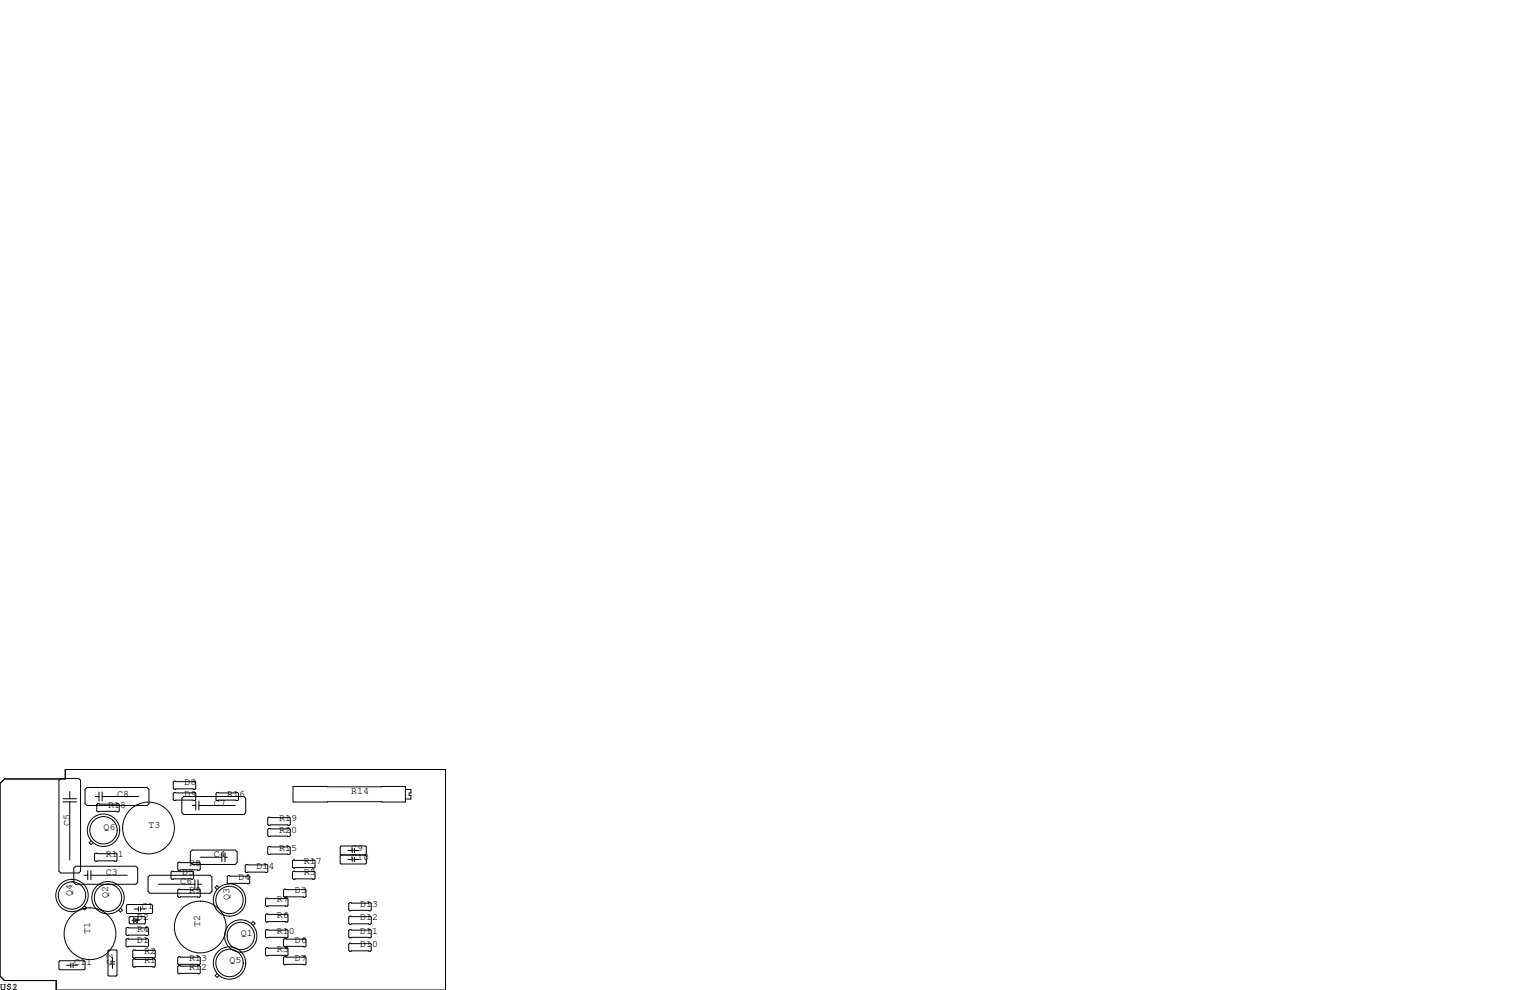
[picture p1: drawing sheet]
<svg xmlns="http://www.w3.org/2000/svg" width="432mm" height="279mm" viewBox="0 0 432 279" stroke-linecap="round" stroke-linejoin="round" font-family="sans-serif">
<g fill="none" stroke="#000" stroke-width=".28">
<path d="M17.1 219.7h5.1l.5 .5v25.7l-.5 .5h-5.1l-.5-.5v-25.7zM0 221.1l1.3-1.3h17.1v-2.6h107.3v62.2h-109.8v-2.7h-14.6l-1.3-1.2zM17.8 226.3h3.8M17.8 225.4h3.8M19.7 223.4v2M19.7 226.3v16.4M24 222.8l.5-.6h17l.5 .6v4l-.5 .5h-17l-.5-.5zM25.7 237.3l-.5 .5 .5 .6 .5-.6M26.9 224.8h1M27.6 226.8h5.8l.3 .3v1.8l-.3 .2h-5.8l-.3-.2v-1.8zM27.9 223.5v2.6M28.8 223.5v2.6"/>
<path d="M28.8 224.8h10.3M49.1 223.6h5.9l.2 .3v1.8l-.2 .2h-5.9l-.2-.2v-1.8zM49.1 220.5h5.9l.2 .2v1.8l-.2 .3h-5.9l-.2-.3v-1.8zM51.3 225.3l.5-.5h17l.5 .5v4.1l-.5 .5h-17l-.5-.5zM54.2 239.9h12.2l.5 .5v3.1l-.5 .5h-12.2l-.5-.5v-3.1zM54.2 227.3h1M55.2 226.1v2.5M56.1 227.3h10.3M56.1 226.1v2.5M61.2 223.6h5.9l.2 .3v1.8l-.2 .2h-5.9l-.2-.2v-1.8zM75.8 233.8h5.9l.2 .3v1.7l-.2 .3h-5.9l-.2-.3v-1.7zM75.8 230.6h5.9l.2 .3v1.8l-.2 .2h-5.9l-.2-.2v-1.8z"/>
<path d="M75.8 238.9h5.9l.2 .2v1.8l-.2 .3h-5.9l-.2-.3v-1.8zM82.7 222h31.7v4.4h-31.7zM99.4 239.4v1.3M100 239.4v1.3M114.5 222.8h1.5v1h-.5v.7h.5v1h-1.5M20.8 245l.5-.5h17.1l.5 .5v4l-.5 .6h-17.1l-.5-.6zM23.7 247h1.1M23.9 255.7l.5 .5-.5 .6-.6-.6M24.8 245.7v2.6M25.7 247h10.2M25.7 245.7v2.6M26.9 240.8h5.9l.2 .2v1.8l-.2 .3h-5.9l-.2-.3v-1.8z"/>
<path d="M34 256.3l.5 .6-.5 .5-.5-.5M35.7 255.5l.2-.2h6.9l.3 .2v2.1l-.3 .2h-6.9l-.2-.2zM36.4 259l.3-.3h4.1l.2 .3v1.5l-.2 .2h-4.1l-.3-.2zM37.2 259.7h2.2M37.7 259.1l1 .6-1 .6zM37.8 256.5h1.2M38.7 259.1v1.2h-.2M39 255.9v1.3M39.7 255.9v1.3M39.7 256.5h1.2M41.8 247.5l.5-.5h17l.5 .5v4.1l-.5 .5h-17l-.5-.5zM44.7 249.6h10.3"/>
<path d="M48.3 246.1l.2-.2h5.9l.2 .2v1.8l-.2 .3h-5.9l-.2-.3zM50.2 251.2l.2-.2h5.9l.2 .2v1.8l-.2 .2h-5.9l-.2-.2zM50.4 243.3h5.9l.2 .3v1.8l-.2 .2h-5.9l-.2-.2v-1.8zM55 248.3v2.5M55.9 248.3v2.5M55.9 249.6h1M56.5 241.9h6.1M61.8 250.5l-.6-.5-.5 .5 .5 .5M62.6 240.7v2.5M63.5 240.7v2.5M63.5 241.9h.6M64.1 247.4l.3-.3h5.8l.3 .3v1.8l-.3 .2h-5.8l-.3-.2z"/>
<path d="M69.5 244h5.8l.3 .2v1.8l-.3 .3h-5.8l-.3-.3v-1.8zM74.9 253.7l.3-.2h5.8l.3 .2v1.8l-.3 .3h-5.8l-.3-.3zM74.9 258.2l.3-.3h5.8l.3 .3v1.8l-.3 .2h-5.8l-.3-.2zM80 251.2l.3-.2h5.8l.3 .2v1.8l-.3 .2h-5.8l-.3-.2zM82.6 246.1l.2-.2h5.8l.3 .2v1.8l-.3 .3h-5.8l-.2-.3zM82.8 242.7h5.8l.3 .3v1.7l-.3 .3h-5.8l-.2-.3v-1.7zM96.3 241.3l-.3 .3v2l.3 .2h6.8l.3-.2v-2l-.3-.3M96.3 241.3l-.3-.3v-2l.3-.2h6.8l.3 .2v2l-.3 .3M96.3 241.3h6.8M98.2 242.6h1.2M98.2 240h1.2M98.4 255l.3-.2h5.8l.3 .2v1.8l-.3 .2h-5.8l-.3-.2z"/>
<path d="M98.4 258.8l.3-.2h5.8l.3 .2v1.8l-.3 .3h-5.8l-.3-.3zM99.4 241.9v1.3M100 242.6h1.2M100 241.9v1.3M100 240h1.2M16.6 271.4l.3-.3h6.8l.3 .3v2l-.3 .3h-6.8l-.3-.3zM18.8 272.4h1.2M20 271.8v1.2M20.6 271.8v1.2M20.6 272.4h1.2M30.7 268.1h2.1l.2 .3v6.8l-.2 .3h-2.1l-.2-.3v-6.8zM31.1 272.1h1.3"/>
<path d="M31.1 271.4h1.3M31.8 270.3v1.1M31.8 272.1v1.2M35.6 265.2l.2-.3h5.9l.2 .3v1.8l-.2 .2h-5.9l-.2-.2zM35.6 262l.2-.3h5.9l.2 .3v1.8l-.2 .2h-5.9l-.2-.2zM37.5 268.4l.2-.3h5.9l.2 .3v1.7l-.2 .3h-5.9l-.2-.3zM37.5 270.9l.2-.3h5.9l.2 .3v1.8l-.2 .2h-5.9l-.2-.2zM50.2 270.3l.2-.3h5.9l.2 .3v1.7l-.2 .3h-5.9l-.2-.3zM50.2 272.8l.2-.3h5.9l.2 .3v1.8l-.2 .2h-5.9l-.2-.2zM61.3 274.8l-.6 .5 .6 .5 .5-.5M70.9 260.6l.6-.5 .5 .5-.5 .6M74.9 262.6l.3-.2h5.8l.3 .2v1.8l-.3 .3h-5.8l-.3-.3z"/>
<path d="M74.9 267.7l.3-.2h5.8l.3 .2v1.8l-.3 .2h-5.8l-.3-.2zM80 265.2l.3-.3h5.8l.3 .3v1.8l-.3 .2h-5.8l-.3-.2zM80 270.3l.3-.3h5.8l.3 .3v1.7l-.3 .3h-5.8l-.3-.3zM98.4 266.4l.3-.2h5.8l.3 .2v1.8l-.3 .3h-5.8l-.3-.3zM98.4 262.6l.3-.2h5.8l.3 .2v1.8l-.3 .3h-5.8l-.3-.3z"/>
<circle cx="29.2" cy="234.3" r="3.9"/>
<circle cx="29.2" cy="234.3" r="4.6"/>
<circle cx="41.9" cy="233.7" r="7.3"/>
<circle cx="20.3" cy="252.7" r="3.9"/>
<circle cx="20.3" cy="252.7" r="4.6"/>
<circle cx="30.5" cy="253.4" r="3.9"/>
<circle cx="30.5" cy="253.4" r="4.6"/>
<circle cx="64.8" cy="254" r="4.6"/>
<circle cx="64.8" cy="254" r="3.9"/>
<circle cx="25.4" cy="263.5" r="7.3"/>
<circle cx="56.5" cy="261.6" r="7.3"/>
<circle cx="64.8" cy="271.8" r="4.6"/>
<circle cx="64.8" cy="271.8" r="3.9"/>
<circle cx="67.9" cy="264.2" r="3.9"/>
<circle cx="67.9" cy="264.2" r="4.6"/>
</g>
<g font-size="2.8">
<text x="52.1" y="221.6">D8</text>
<text x="30.5" y="228">R18</text>
<text x="33" y="224.8">C8</text>
<text x="52.1" y="224.8">D9</text>
<text x="60.3" y="227.3">C7</text>
<text x="64.1" y="224.8">R16</text>
<text x="99.1" y="224.2">R14</text>
<text x="19.7" y="233" transform="rotate(-90 19.7 233)">C5</text>
<text x="41.9" y="233.7">T3</text>
<text x="78.7" y="231.8">R19</text>
<text x="29.2" y="234.3">Q6</text>
<text x="78.7" y="234.9">R20</text>
<text x="29.8" y="241.9">R11</text>
<text x="53.3" y="244.5">R8</text>
<text x="60.3" y="241.9">C4</text>
<text x="72.4" y="245.1">D14</text>
<text x="78.7" y="240">R15</text>
<text x="85.7" y="243.8">R17</text>
<text x="99.1" y="242.6">C10</text>
<text x="99.1" y="240">C9</text>
<text x="29.8" y="247">C3</text>
<text x="50.8" y="249.6">C6</text>
<text x="51.4" y="247">D5</text>
<text x="67.3" y="248.3">D4</text>
<text x="85.7" y="247">R5</text>
<text x="20.3" y="252.7" transform="rotate(-90 20.3 252.7)">Q4</text>
<text x="30.5" y="253.4" transform="rotate(-90 30.5 253.4)">Q2</text>
<text x="40" y="256.5">C1</text>
<text x="53.3" y="252.1">R9</text>
<text x="64.8" y="254" transform="rotate(-90 64.8 254)">Q3</text>
<text x="78.1" y="254.6">R7</text>
<text x="83.2" y="252.1">D3</text>
<text x="101.6" y="255.9">D13</text>
<text x="25.4" y="263.5" transform="rotate(-90 25.4 263.5)">T1</text>
<text x="38.7" y="262.9">R4</text>
<text x="38.7" y="259.7">D2</text>
<text x="56.5" y="261.6" transform="rotate(-90 56.5 261.6)">T2</text>
<text x="78.1" y="263.5">R10</text>
<text x="78.1" y="259.1">R6</text>
<text x="101.6" y="263.5">D11</text>
<text x="101.6" y="259.7">D12</text>
<text x="38.7" y="266.1">D1</text>
<text x="40.6" y="269.2">R2</text>
<text x="67.9" y="264.2">Q1</text>
<text x="78.1" y="268.6">R3</text>
<text x="83.2" y="266.1">D6</text>
<text x="101.6" y="267.3">D10</text>
<text x="21" y="272.4">C11</text>
<text x="31.7" y="272.4" transform="rotate(-90 31.7 272.4)">C2</text>
<text x="40.6" y="271.8">R1</text>
<text x="53.3" y="273.7">R12</text>
<text x="53.3" y="271.1">R13</text>
<text x="64.8" y="271.8">Q5</text>
<text x="83.2" y="271.1">D7</text>
<text x="0" y="279.4">U$1</text>
<text x="3.4" y="279.4">2</text>
</g>
</svg>
